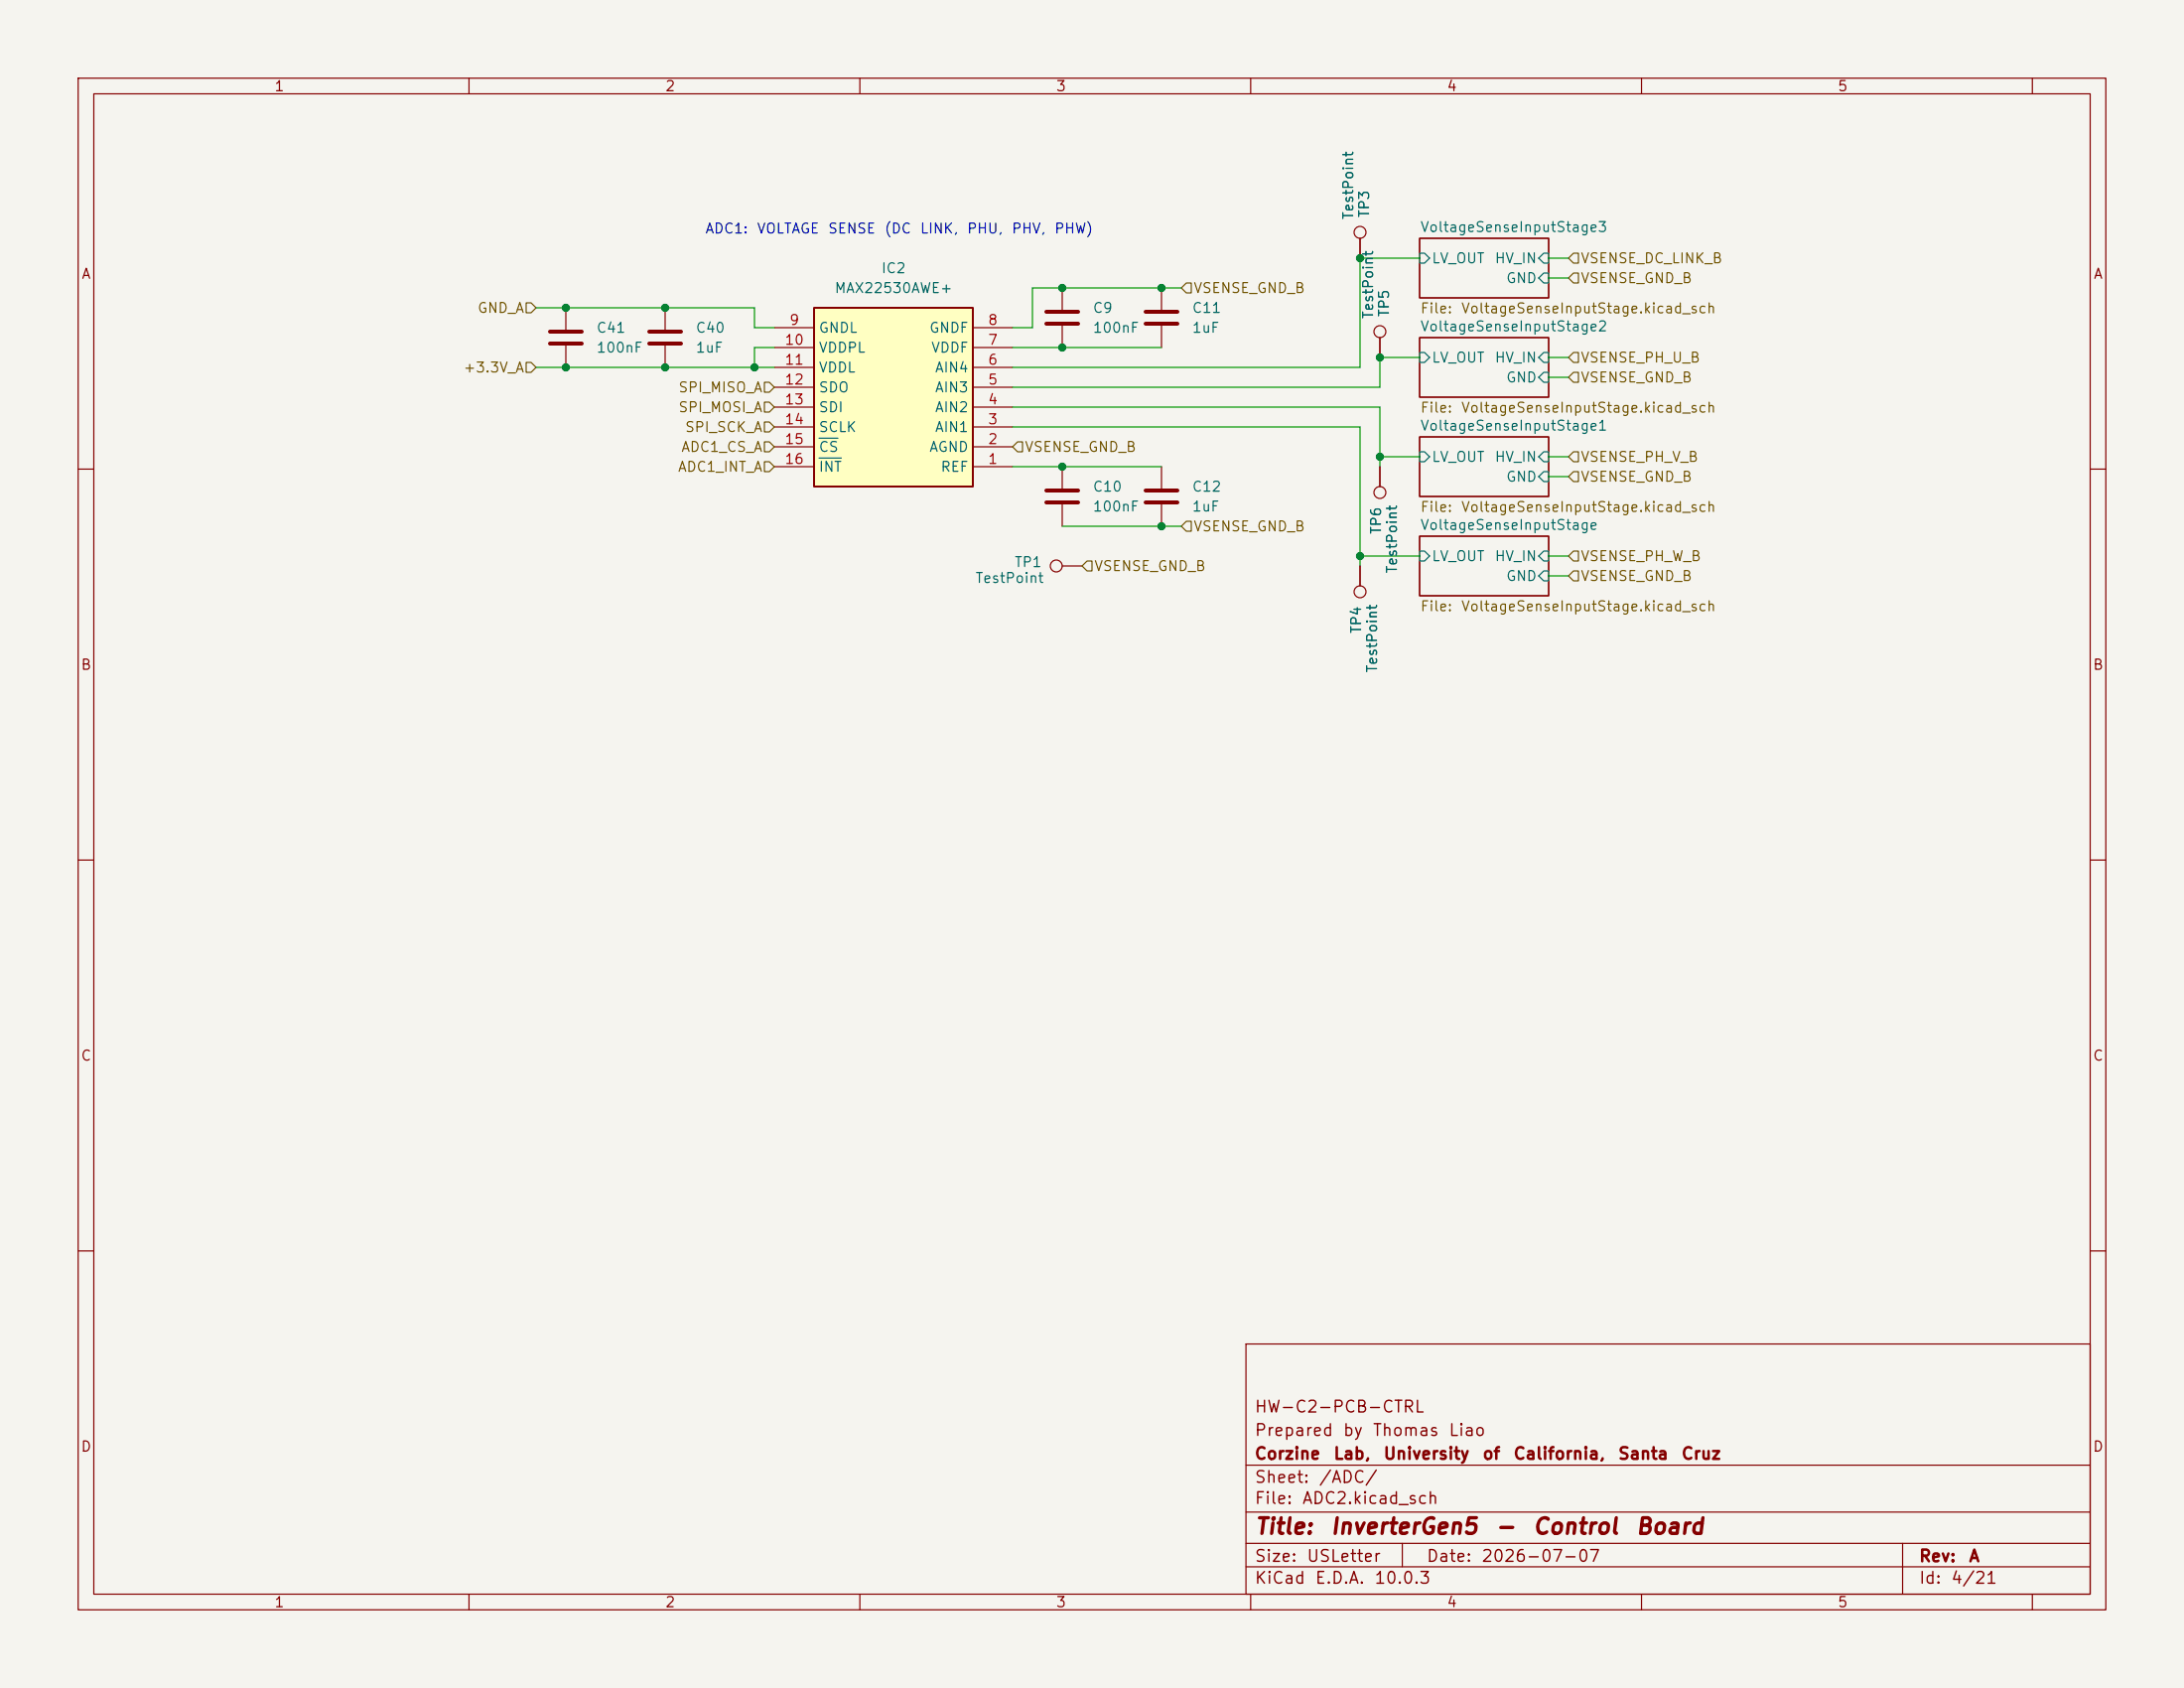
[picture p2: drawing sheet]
<svg xmlns="http://www.w3.org/2000/svg" width="279mm" height="216mm" viewBox="0 0 279 216" stroke-linecap="round" stroke-linejoin="round" font-family="sans-serif">
<path d="M0 0h279.4v215.9h-279.4z" fill="#f5f4ef" stroke="#f5f4ef" stroke-width=".13"/>
<g fill="none" stroke="#840000" stroke-width=".15">
<path d="M10 10h259.4v195.9h-259.4zM12 12h255.4v191.9h-255.4zM60 10v2M110 10v2M160 10v2M210 10v2M260 10v2M135.9 36.8v2.8M181.6 30.5h16.5v7.6h-16.5zM135.9 41.7v2.8M148.6 59.7v2.8M181.6 55.9h16.5v7.6h-16.5z"/>
<path d="M181.6 43.2h16.5v7.6h-16.5zM10 60h2M148.6 64.5v2.8M181.6 68.6h16.5v7.6h-16.5zM267.4 60h2M10 110h2M267.4 110h2M10 160h2M159.4 171.9h108v32h-108zM267.4 160h2M159.4 197.4h108M159.4 193.4h108"/>
<path d="M159.4 187.4h108M179.4 197.4v3M243.4 197.4v6.5M60 203.9v2M110 203.9v2M159.4 200.4h108M160 203.9v2M210 203.9v2M260 203.9v2"/>
</g>
<path d="M181.6 32.4h.6l.7 .6-.7 .7h-.6zM197.5 34.9h.6v1.3h-.6l-.7-.6zM197.5 32.4h.6v1.3h-.6l-.7-.7zM181.6 57.8h.6l.7 .6-.7 .7h-.6zM181.6 45.1h.6l.7 .6-.7 .7h-.6zM197.5 57.8h.6v1.3h-.6l-.7-.7zM197.5 47.6h.6v1.3h-.6l-.7-.6zM197.5 45.1h.6v1.3h-.6l-.7-.7zM181.6 70.5h.6l.7 .6-.7 .7h-.6zM197.5 73h.6v1.3h-.6l-.7-.6zM197.5 70.5h.6v1.3h-.6l-.7-.7zM197.5 60.3h.6v1.3h-.6l-.7-.6z" fill="none" stroke="#006464" stroke-width=".15"/>
<path d="M133.9 39.9h4M133.9 41.4h4M146.6 62.7h4M146.6 64.3h4" fill="none" stroke="#840000" stroke-width=".51"/>
<path d="M104.1 39.4h20.4v22.8h-20.4z" fill="#ffffc2"/>
<path d="M104.1 39.4h20.4v22.8h-20.4z" fill="none" stroke="#840000" stroke-width=".25"/>
<g fill="none" stroke="#840000" stroke-width=".15">
<path d="M72.4 39.4v2.8M85.1 39.4v2.8M148.6 36.8v2.8M174 30.5v2.5M72.4 44.2v2.8M85.1 44.2v2.8M99.1 59.7h5M99.1 57.2h5M99.1 54.6h5M99.1 52.1h5M99.1 49.5h5M99.1 47h5"/>
<path d="M99.1 44.5h5M99.1 41.9h5M124.5 59.7h5M124.5 57.2h5M124.5 54.6h5M124.5 52.1h5M124.5 49.5h5M124.5 47h5M124.5 44.5h5M124.5 41.9h5M135.9 59.7v2.8M148.6 41.7v2.8"/>
<path d="M176.5 43.2v2.5M176.5 59.7v2.5M135.9 64.5v2.8M135.9 72.4h2.5M174 72.4v2.5"/>
<circle cx="174" cy="29.7" r=".76"/>
<circle cx="176.5" cy="42.4" r=".76"/>
<circle cx="135.1" cy="72.4" r=".76"/>
<circle cx="174" cy="75.7" r=".76"/>
<circle cx="176.5" cy="63" r=".76"/>
</g>
<path d="M104.8 56h2.4M104.8 58.6h2.8" fill="none" stroke="#006464" stroke-width=".15"/>
<path d="M146.6 39.9h4M70.4 42.4h4M70.4 43.9h4M83.1 42.4h4M83.1 43.9h4M146.6 41.4h4M133.9 62.7h4M133.9 64.3h4" fill="none" stroke="#840000" stroke-width=".51"/>
<g fill="none" stroke="#725600" stroke-width=".15">
<path d="M67.3 38.7h.6l.7 .7-.7 .6h-.6zM151.8 36.2h.6v1.3h-.6l-.7-.7zM201.3 34.9h.6v1.3h-.6l-.6-.6zM201.3 32.4h.6v1.3h-.6l-.6-.7zM67.3 46.4h.6l.7 .6-.7 .6h-.6zM97.8 59.1h.6l.7 .6-.7 .6h-.6zM97.8 51.4h.6l.7 .7-.7 .6h-.6zM97.8 48.9h.6l.7 .6-.7 .7h-.6zM97.8 54h.6l.7 .6-.7 .6h-.6zM97.8 56.5h.6l.7 .7-.7 .6h-.6zM130.2 56.5h.6v1.3h-.6l-.7-.6zM201.3 45.1h.6v1.3h-.6l-.6-.7z"/>
<path d="M201.3 47.6h.6v1.3h-.6l-.6-.6zM201.3 57.8h.6v1.3h-.6l-.6-.7zM139.1 71.8h.6v1.2h-.6l-.7-.6zM151.8 66.7h.6v1.2h-.6l-.7-.6zM201.3 60.3h.6v1.3h-.6l-.6-.6zM201.3 70.5h.6v1.3h-.6l-.6-.7zM201.3 73h.6v1.3h-.6l-.6-.6z"/>
</g>
<g fill="none" stroke="#009600" stroke-width=".15">
<path d="M68.6 39.4h27.9v2.5h2.6M151.1 36.8h-19v5.1h-2.6M181.6 33h-7.6v14h-44.5M198.1 33h2.6M198.1 35.6h2.6M68.6 47h30.5M99.1 44.5h-2.6v2.5M129.5 52.1h47v7.6M129.5 44.5h19.1M129.5 59.7h19.1M129.5 54.6h44.5v17.8M176.5 58.4h5.1"/>
<path d="M181.6 45.7h-5.1v3.8h-47M198.1 58.4h2.6M198.1 48.3h2.6M198.1 45.7h2.6M135.9 67.3h15.2M174 71.1h7.6M198.1 73.7h2.6M198.1 71.1h2.6M198.1 61h2.6"/>
</g>
<g fill="#009600" stroke="#009600" stroke-width=".13">
<circle cx="176.5" cy="45.7" r=".46"/>
<circle cx="174" cy="33" r=".46"/>
<circle cx="85.1" cy="47" r=".46"/>
<circle cx="72.4" cy="39.4" r=".46"/>
<circle cx="72.4" cy="47" r=".46"/>
<circle cx="96.5" cy="47" r=".46"/>
<circle cx="85.1" cy="39.4" r=".46"/>
<circle cx="135.9" cy="44.5" r=".46"/>
<circle cx="135.9" cy="36.8" r=".46"/>
<circle cx="148.6" cy="36.8" r=".46"/>
<circle cx="148.6" cy="67.3" r=".46"/>
<circle cx="174" cy="71.1" r=".46"/>
<circle cx="176.5" cy="58.4" r=".46"/>
<circle cx="135.9" cy="59.7" r=".46"/>
</g>
<g font-size="2" fill="#840000">
<text x="160.4" y="196.7">Title:</text>
<text x="170.1" y="196.7">InverterGen5</text>
<text x="191.2" y="196.7">-</text>
<text x="196" y="196.7">Control</text>
<text x="209.1" y="196.7">Board</text>
</g>
<g font-size="1.5" fill="#840000">
<text x="160.4" y="184">Prepared</text>
<text x="160.4" y="181">HW-C2-PCB-CTRL</text>
<text x="171.7" y="184">by</text>
<text x="175.5" y="184">Thomas</text>
<text x="185.2" y="184">Liao</text>
<text x="160.4" y="190">Sheet:</text>
<text x="160.4" y="187">Corzine</text>
<text x="168.6" y="190">/ADC/</text>
<text x="170.5" y="187">Lab,</text>
<text x="176.9" y="187">University</text>
<text x="189.6" y="187">of</text>
<text x="193.5" y="187">California,</text>
<text x="206.9" y="187">Santa</text>
<text x="215" y="187">Cruz</text>
<text x="160.4" y="192.7">File:</text>
<text x="166.5" y="192.7">ADC2.kicad_sch</text>
<text x="160.4" y="202.9">KiCad</text>
<text x="160.4" y="200.1">Size:</text>
<text x="167.1" y="200.1">USLetter</text>
<text x="168.1" y="202.9">E.D.A.</text>
<text x="175.7" y="202.9">10.0.3</text>
<text x="182.4" y="200.1">Date:</text>
<text x="189.4" y="200.1">2026-07-07</text>
<text x="245.4" y="200.1">Rev:</text>
<text x="245.4" y="202.9">Id:</text>
<text x="249.5" y="202.9">4/21</text>
<text x="251.8" y="200.1">A</text>
</g>
<g font-size="1.3" fill="#840000">
<text x="35" y="12">1</text>
<text x="85" y="12">2</text>
<text x="135" y="12">3</text>
<text x="185" y="12">4</text>
<text x="235" y="12">5</text>
<text x="10.3" y="36">A</text>
<text x="267.7" y="36">A</text>
<text x="10.3" y="86">B</text>
<text x="267.7" y="86">B</text>
<text x="10.3" y="136">C</text>
<text x="267.7" y="136">C</text>
<text x="10.3" y="186">D</text>
<text x="267.7" y="186">D</text>
<text x="35" y="205.9">1</text>
<text x="85" y="205.9">2</text>
<text x="135" y="205.9">3</text>
<text x="185" y="205.9">4</text>
<text x="235" y="205.9">5</text>
</g>
<g font-size="1.3" fill="#006464">
<text x="173.4" y="28.2" transform="rotate(-90 173.4 28.2)">TestPoint</text>
<text x="175.5" y="27.9" transform="rotate(-90 175.5 27.9)">TP3</text>
<text x="181.6" y="30">VoltageSenseInputStage3</text>
<text x="112.7" y="35.3">IC2</text>
<text x="183.1" y="34">LV_OUT</text>
<text x="191.1" y="34">HV_IN</text>
<text x="106.7" y="37.8">MAX22530AWE+</text>
<text x="139.7" y="40.3">C9</text>
<text x="152.4" y="40.3">C11</text>
<text x="176" y="40.9" transform="rotate(-90 176 40.9)">TestPoint</text>
<text x="178" y="40.6" transform="rotate(-90 178 40.6)">TP5</text>
<text x="192.6" y="36.5">GND</text>
<text x="76.2" y="45.4">100nF</text>
<text x="76.2" y="42.9">C41</text>
<text x="88.9" y="45.4">1uF</text>
<text x="88.9" y="42.9">C40</text>
<text x="104.6" y="42.9">GNDL</text>
<text x="104.6" y="45.4">VDDPL</text>
<text x="104.6" y="48">VDDL</text>
<text x="118.8" y="42.9">GNDF</text>
<text x="119" y="45.4">VDDF</text>
<text x="119.5" y="48">AIN4</text>
<text x="139.7" y="42.9">100nF</text>
<text x="152.4" y="42.9">1uF</text>
<text x="181.6" y="42.7">VoltageSenseInputStage2</text>
<text x="183.1" y="46.7">LV_OUT</text>
<text x="191.1" y="46.7">HV_IN</text>
<text x="104.6" y="50.5">SDO</text>
<text x="104.6" y="53">SDI</text>
<text x="119.5" y="53">AIN2</text>
<text x="119.5" y="50.5">AIN3</text>
<text x="192.6" y="49.2">GND</text>
<text x="104.6" y="55.6">SCLK</text>
<text x="104.6" y="58.1">CS</text>
<text x="118.8" y="58.1">AGND</text>
<text x="119.5" y="55.6">AIN1</text>
<text x="181.6" y="55.4">VoltageSenseInputStage1</text>
<text x="183.1" y="59.4">LV_OUT</text>
<text x="191.1" y="59.4">HV_IN</text>
<text x="104.6" y="60.7">INT</text>
<text x="120.2" y="60.7">REF</text>
<text x="139.7" y="65.7">100nF</text>
<text x="139.7" y="63.2">C10</text>
<text x="152.4" y="65.7">1uF</text>
<text x="152.4" y="63.2">C12</text>
<text x="192.6" y="61.9">GND</text>
<text x="177" y="68.4" transform="rotate(-90 177 68.4)">TP6</text>
<text x="181.6" y="68.1">VoltageSenseInputStage</text>
<text x="124.7" y="74.9">TestPoint</text>
<text x="129.7" y="72.9">TP1</text>
<text x="179" y="73.4" transform="rotate(-90 179 73.4)">TestPoint</text>
<text x="183.1" y="72.1">LV_OUT</text>
<text x="191.1" y="72.1">HV_IN</text>
<text x="192.6" y="74.6">GND</text>
<text x="174.5" y="81.1" transform="rotate(-90 174.5 81.1)">TP4</text>
<text x="176.5" y="86.1" transform="rotate(-90 176.5 86.1)">TestPoint</text>
</g>
<g font-size="1.3" fill="#0000c2">
<text x="90.1" y="30.2">ADC1:</text>
<text x="96.7" y="30.2">VOLTAGE</text>
<text x="105.8" y="30.2">SENSE</text>
<text x="113.1" y="30.2">(DC</text>
<text x="117.6" y="30.2">LINK,</text>
<text x="123.6" y="30.2">PHU,</text>
<text x="129.3" y="30.2">PHV,</text>
<text x="134.8" y="30.2">PHW)</text>
</g>
<g font-size="1.3" fill="#725600">
<text x="202.1" y="34">VSENSE_DC_LINK_B</text>
<text x="61" y="40.3">GND_A</text>
<text x="152.6" y="37.8">VSENSE_GND_B</text>
<text x="181.6" y="40.4">File:</text>
<text x="186.8" y="40.4">VoltageSenseInputStage.kicad_sch</text>
<text x="202.1" y="36.5">VSENSE_GND_B</text>
<text x="59.2" y="48">+3.3V_A</text>
<text x="202.1" y="46.7">VSENSE_PH_U_B</text>
<text x="86.7" y="53">SPI_MOSI_A</text>
<text x="86.7" y="50.5">SPI_MISO_A</text>
<text x="181.6" y="53.1">File:</text>
<text x="186.8" y="53.1">VoltageSenseInputStage.kicad_sch</text>
<text x="202.1" y="49.2">VSENSE_GND_B</text>
<text x="87.1" y="58.1">ADC1_CS_A</text>
<text x="87.5" y="55.6">SPI_SCK_A</text>
<text x="131" y="58.1">VSENSE_GND_B</text>
<text x="202.1" y="59.4">VSENSE_PH_V_B</text>
<text x="86.6" y="60.7">ADC1_INT_A</text>
<text x="181.6" y="65.8">File:</text>
<text x="186.8" y="65.8">VoltageSenseInputStage.kicad_sch</text>
<text x="202.1" y="61.9">VSENSE_GND_B</text>
<text x="152.6" y="68.3">VSENSE_GND_B</text>
<text x="139.9" y="73.4">VSENSE_GND_B</text>
<text x="202.1" y="72.1">VSENSE_PH_W_B</text>
<text x="202.1" y="74.6">VSENSE_GND_B</text>
<text x="181.6" y="78.5">File:</text>
<text x="186.8" y="78.5">VoltageSenseInputStage.kicad_sch</text>
</g>
<g font-size="1.3" fill="#a90000">
<text x="100.9" y="41.9">9</text>
<text x="126.3" y="41.9">8</text>
<text x="100.3" y="44.4">10</text>
<text x="100.3" y="47">11</text>
<text x="126.3" y="47">6</text>
<text x="126.3" y="44.4">7</text>
<text x="100.3" y="49.5">12</text>
<text x="100.3" y="52">13</text>
<text x="126.3" y="52">4</text>
<text x="126.3" y="49.5">5</text>
<text x="100.3" y="54.6">14</text>
<text x="100.3" y="57.1">15</text>
<text x="100.3" y="59.7">16</text>
<text x="126.3" y="59.7">1</text>
<text x="126.3" y="57.1">2</text>
<text x="126.3" y="54.6">3</text>
</g>
</svg>
